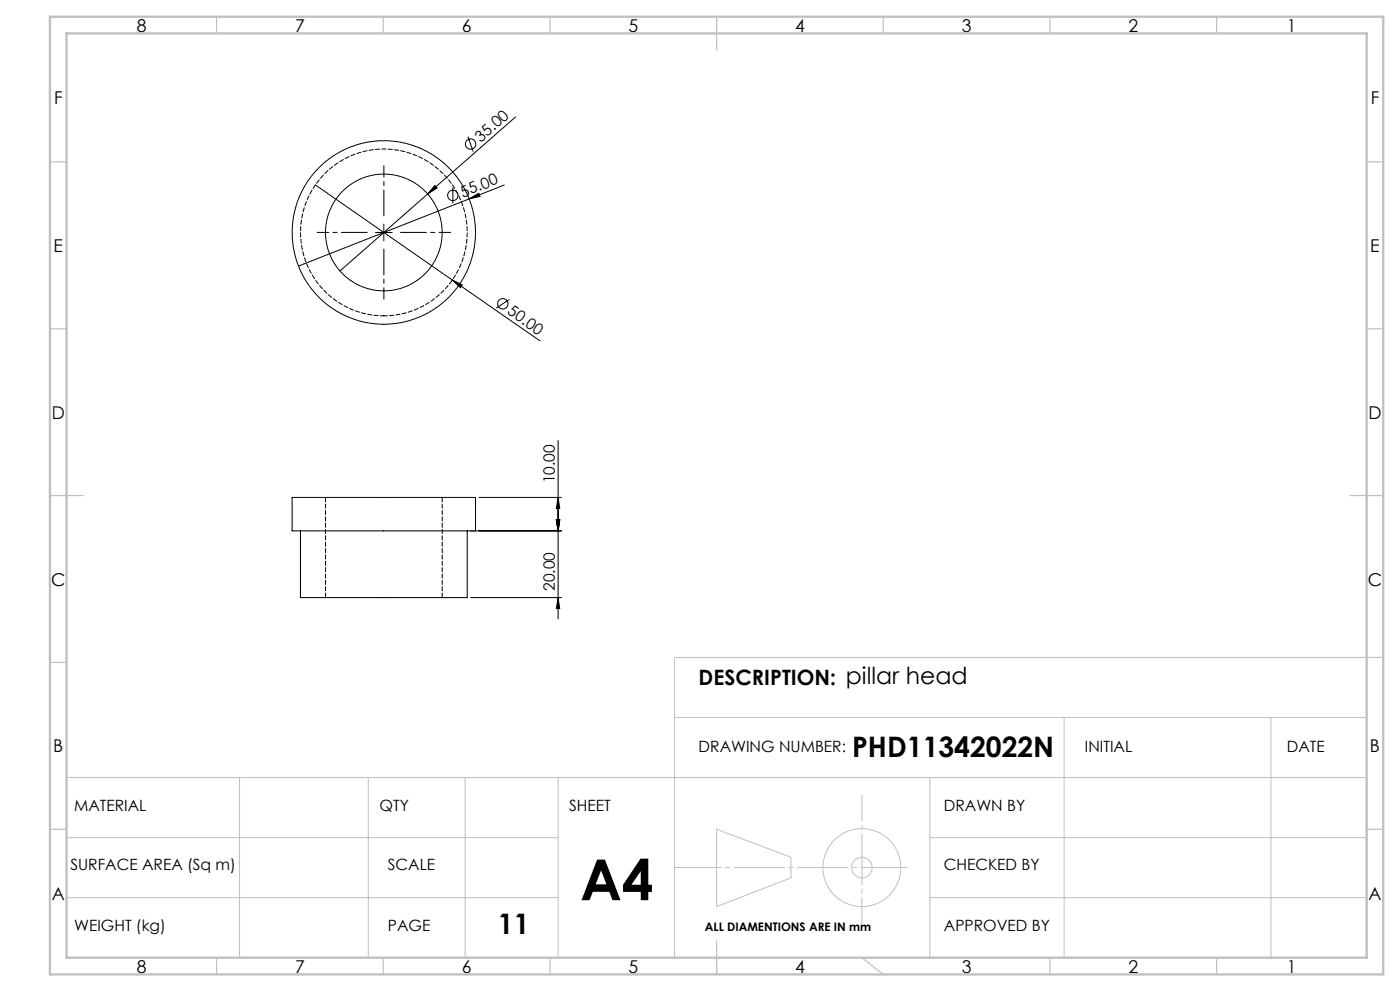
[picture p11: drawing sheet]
<svg xmlns="http://www.w3.org/2000/svg" width="420mm" height="297mm" viewBox="0 0 420 297" stroke-linecap="round" stroke-linejoin="round" font-family="sans-serif">
<g fill="none" stroke="#000" stroke-width=".3">
<path d="M154.7 35.1l-26.4 23M94.6 55.4l67.4 46.8M128.3 58.1l-26.3 23.1M130.5 55.6l.6 .7-2.8 1.8zM135.9 56.2v4.8M140.4 40.9l1.6 4.5M140.7 59.6l2.9-1.7 .4 1zM140.7 59.6l-51.1 20.1M151.3 55.5l-10.6 4.1M112.6 69.7h5.1M115.1 67.2v5M135.7 83.9l3 1.5-.6 .8z"/>
<path d="M152.8 89.7l-4 2.7M167.4 132v53.5M87.6 149.1h55.1v10h-55.1zM90.1 159.1v20h50.1v-20M141.1 159.1h27.3M143.7 149.1h24.7M166.9 155.8h1l-.5 3.3zM167.4 149.1l.5 3.3h-1zM141.1 179.1h27.3M167.4 179.1l.5 3.3h-1z"/>
<circle cx="135.9" cy="58.6" r="1.55"/>
<circle cx="141.2" cy="43.2" r="1.55"/>
<circle cx="115.1" cy="69.7" r="17.5"/>
<circle cx="115.1" cy="69.7" r="27.5"/>
<circle cx="150.8" cy="91" r="1.55"/>
</g>
<g fill="none" stroke="#c0c0c0" stroke-width=".3">
<path d="M410 197h-207.6v90M202.4 215h207.6M319.2 215v72M381.3 215v72M20 233h390v54h-390zM71.9 233v54M110.5 233v54M139.6 233v54M167.4 233v54M278.9 233v54M20 251h147.4M215 248.5l22.3 8.4v6.2l-22.3 8.6z"/>
<path d="M278.9 251h131.1M20 269h147.4M278.9 269h131.1"/>
<circle cx="258.6" cy="260" r="11.7"/>
<circle cx="258.6" cy="260" r="3.1"/>
</g>
<path d="M110.2 69.7h-15M115.2 64.7v-15M115.2 74.7v15M120.2 69.7h15" fill="none" stroke="#000" stroke-width=".3" stroke-dasharray="15.2 1.3 1.3 1.3" stroke-dashoffset="7.5"/>
<path d="M272.2 260h-69.8" fill="none" stroke="#c0c0c0" stroke-width=".3" stroke-dasharray="15.2 1.3 1.3 1.3" stroke-dashoffset="1.3"/>
<path d="M258.6 238.3v38.6" fill="none" stroke="#c0c0c0" stroke-width=".3" stroke-dasharray="15.2 1.3 1.3 1.3" stroke-dashoffset="7.4"/>
<g fill="none" stroke="#c0c0c0" stroke-width=".35">
<path d="M65 5v5M115 5v5M165 5v5M215 5v10M265 5v5M315 5v5M365 5v5M15 48.5h5M410 48.5h5M15 98.5h5M410 98.5h5M15 148.5h10"/>
<path d="M405 148.5h10M15 198.5h5M410 197h5M15 248.5h5M410 248.5h5M65 287v5M115 287v5M165 287v5M215 282v10M258.6 287l6.4 5M315 287v5M365 287v5"/>
</g>
<path d="M15 5h400v287h-400zM20 10h390v277h-390z" fill="none" stroke="#c0c0c0" stroke-width=".7"/>
<g fill="#000">
<path d="M130.5 55.6l.6 .7-2.8 1.8zM140.7 59.6l2.9-1.7 .4 1zM135.7 83.9l3 1.5-.6 .8z"/>
<path d="M167.4 179.1l.5 3.3h-1zM166.9 155.8h1l-.5 3.3zM166.9 155.8h1l-.5 3.3zM167.4 149.1l.5 3.3h-1z"/>
</g>
<path d="M97.7 149.1v30M132.7 179.1v-30" fill="none" stroke="#000" stroke-width=".3" stroke-dasharray="1.3 .6" stroke-dashoffset="-.1"/>
<path d="M115.2 94.7a25 25 0 0 0 22-36.8 25 25 0 0 0-42.8-2.1 25 25 0 0 0 18.4 38.7l2.4 .2" fill="none" stroke="#000" stroke-width=".3" stroke-dasharray="1.3 .6" stroke-dashoffset=".2"/>
<text font-size="16.9" x="174" y="269.8">A4</text>
<g font-size="8.5">
<text x="255.7" y="226.8">PHD11342022N</text>
<text x="149.4" y="279.8">11</text>
</g>
<text font-size="6.3" x="209.6" y="205.3">DESCRIPTION: pillar head</text>
<g font-size="5.3">
<text x="41" y="9.5">8</text>
<text x="88.5" y="9.5">7</text>
<text x="138.5" y="9.5">6</text>
<text x="188.5" y="9.5">5</text>
<text x="238.5" y="9.5">4</text>
<text x="288.5" y="9.5">3</text>
<text x="338.5" y="9.5">2</text>
<text x="386" y="9.5">1</text>
<text x="16.2" y="31.3">F</text>
<text x="411.2" y="31.3">F</text>
<text x="16.1" y="75.5">E</text>
<text x="411.1" y="75.5">E</text>
<text x="15.5" y="125.5">D</text>
<text x="410.5" y="125.5">D</text>
<text x="15.4" y="175.5">C</text>
<text x="410.4" y="175.5">C</text>
<text x="16" y="225.5">B</text>
<text x="411" y="225.5">B</text>
<text x="15.5" y="269.8">A</text>
<text x="410.5" y="269.8">A</text>
<text x="41" y="291.5">8</text>
<text x="88.5" y="291.5">7</text>
<text x="138.5" y="291.5">6</text>
<text x="188.5" y="291.5">5</text>
<text x="238.5" y="291.5">4</text>
<text x="288.5" y="291.5">3</text>
<text x="338.5" y="291.5">2</text>
<text x="386" y="291.5">1</text>
</g>
<g font-size="4.7">
<text x="144.3" y="42.8" transform="rotate(-41 144.3 42.8)">35.00</text>
<text x="138.9" y="59.2" transform="rotate(-21 138.9 59.2)">55.00</text>
<text x="152" y="93.9" transform="rotate(35 152 93.9)">50.00</text>
<text x="166.4" y="144.9" transform="rotate(-90 166.4 144.9)">10.00</text>
<text x="166.4" y="177.1" transform="rotate(-90 166.4 177.1)">20.00</text>
<text x="209.6" y="225.5">DRAWING NUMBER:</text>
<text x="325.5" y="225.5">INITIAL</text>
<text x="386" y="225.5">DATE</text>
<text x="22.2" y="243.1">MATERIAL</text>
<text x="113.9" y="243.1">QTY</text>
<text x="170.7" y="243.1">SHEET</text>
<text x="283.2" y="243.1">DRAWN BY</text>
<text x="21.1" y="260.7">SURFACE AREA (Sq m)</text>
<text x="116.4" y="260.7">SCALE</text>
<text x="283.2" y="260.7">CHECKED BY</text>
<text x="22.2" y="279.1">WEIGHT (kg)</text>
<text x="116.4" y="279.1">PAGE</text>
<text x="283.2" y="279.1">APPROVED BY</text>
</g>
<text font-size="3.5" x="211.5" y="279.1">ALL DIAMENTIONS ARE IN mm</text>
</svg>
